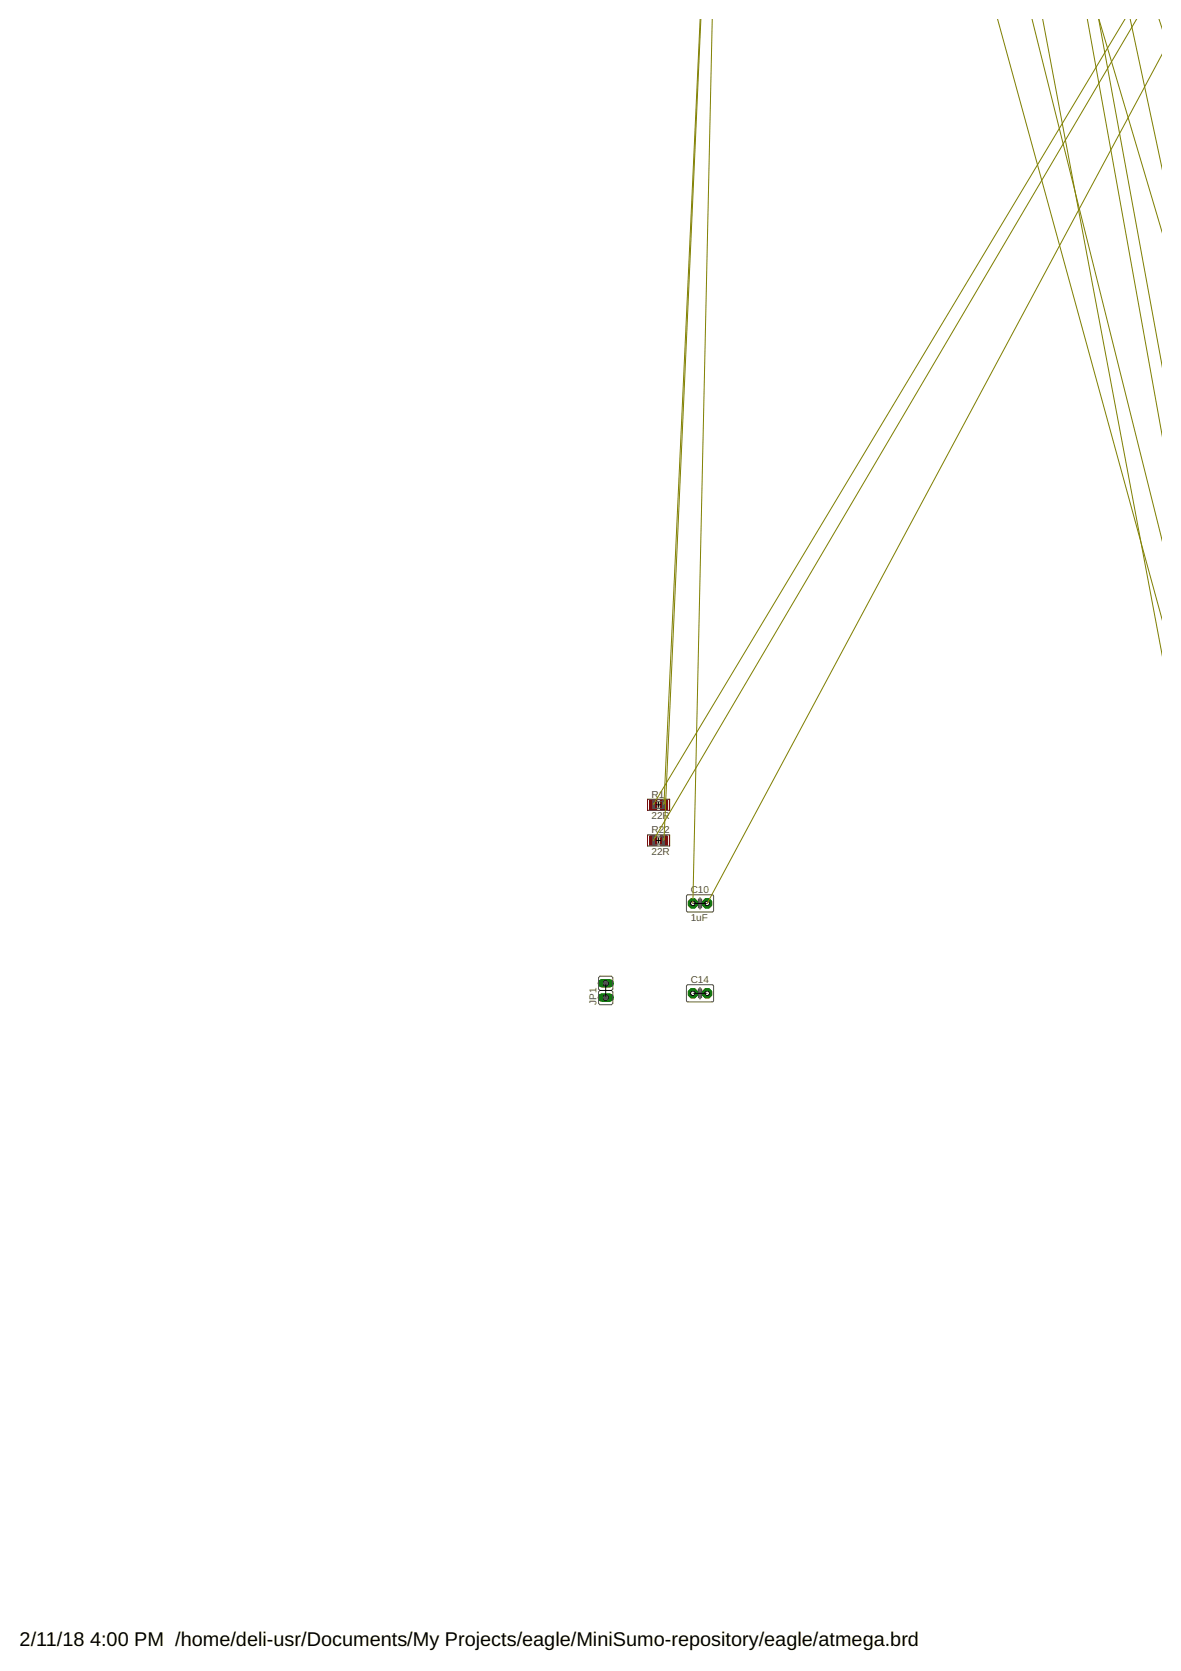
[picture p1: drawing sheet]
<svg xmlns="http://www.w3.org/2000/svg" width="210mm" height="297mm" viewBox="0 0 210 297" stroke-linecap="round" stroke-linejoin="round" font-family="sans-serif">
<circle cx="123.1" cy="160.6" r=".87" fill="#008000" stroke="#008000" stroke-width=".18"/>
<circle cx="123.1" cy="160.6" r=".4" fill="#fff" stroke="#000" stroke-width=".18"/>
<circle cx="125.7" cy="160.6" r=".87" fill="#008000" stroke="#008000" stroke-width=".18"/>
<circle cx="125.7" cy="160.6" r=".4" fill="#fff" stroke="#000" stroke-width=".18"/>
<circle cx="123.1" cy="176.6" r=".87" fill="#008000" stroke="#008000" stroke-width=".18"/>
<circle cx="123.1" cy="176.6" r=".4" fill="#fff" stroke="#000" stroke-width=".18"/>
<circle cx="125.7" cy="176.6" r=".87" fill="#008000" stroke="#008000" stroke-width=".18"/>
<circle cx="125.7" cy="176.6" r=".4" fill="#fff" stroke="#000" stroke-width=".18"/>
<path d="M107 177.3h1.4" fill="none" stroke="#008000" stroke-width="1.4"/>
<circle cx="107.7" cy="177.3" r=".47" fill="#fff" stroke="#000" stroke-width=".18"/>
<path d="M107 174.8h1.4" fill="none" stroke="#008000" stroke-width="1.4"/>
<circle cx="107.7" cy="174.8" r=".47" fill="#fff" stroke="#000" stroke-width=".18"/>
<g fill="#800000" stroke="#800000" stroke-width=".18">
<path d="M115.4 142.3h1.4v1.6h-1.4z"/>
<path d="M117.3 142.3h1.4v1.6h-1.4z"/>
<path d="M115.4 148.6h1.4v1.6h-1.4z"/>
<path d="M117.3 148.6h1.4v1.6h-1.4z"/>
</g>
<circle cx="123.1" cy="160.6" r=".87" fill="#008000" stroke="#008000" stroke-width=".18"/>
<circle cx="123.1" cy="160.6" r=".4" fill="#fff" stroke="#000" stroke-width=".18"/>
<circle cx="125.7" cy="160.6" r=".87" fill="#008000" stroke="#008000" stroke-width=".18"/>
<circle cx="125.7" cy="160.6" r=".4" fill="#fff" stroke="#000" stroke-width=".18"/>
<circle cx="123.1" cy="176.6" r=".87" fill="#008000" stroke="#008000" stroke-width=".18"/>
<circle cx="123.1" cy="176.6" r=".4" fill="#fff" stroke="#000" stroke-width=".18"/>
<circle cx="125.7" cy="176.6" r=".87" fill="#008000" stroke="#008000" stroke-width=".18"/>
<circle cx="125.7" cy="176.6" r=".4" fill="#fff" stroke="#000" stroke-width=".18"/>
<path d="M107 177.3h1.4" fill="none" stroke="#008000" stroke-width="1.4"/>
<circle cx="107.7" cy="177.3" r=".47" fill="#fff" stroke="#000" stroke-width=".18"/>
<path d="M107 174.8h1.4" fill="none" stroke="#008000" stroke-width="1.4"/>
<circle cx="107.7" cy="174.8" r=".47" fill="#fff" stroke="#000" stroke-width=".18"/>
<path d="M115.1 142.1h3.9v1.9h-3.9zM115.1 148.4h3.9v2h-3.9z" fill="none" stroke="#800000" stroke-width=".18"/>
<path d="M116.3 142.4h1.5M116.3 143.7h1.5M116.3 148.8h1.5M116.3 150.1h1.5M122.1 159.1h4.6l.1 .2v2.6l-.2 .2h-4.4l-.2-.2zM106.4 173.8l.2-.3h2.1l.2 .3v2l-.2 .3 .2 .2v2.1l-.2 .2h-2.1l-.2-.2v-2.1l.2-.2-.2-.3zM122.1 175.1h4.6l.1 .2v2.6l-.1 .2h-4.5l-.2-.3zM123.1 160.6h1.1M123.1 176.6h1.1M124.7 160.6h1M124.7 176.6h1" fill="none" stroke="#505050" stroke-width=".18"/>
<path d="M124.2 159.8v1.6M124.7 159.8v1.6M124.2 175.8v1.5M124.7 175.8v1.5" fill="none" stroke="#505050" stroke-width=".25"/>
<g fill="#505050" stroke="#505050" stroke-width=".18">
<path d="M116 142.3h.4v1.5h-.4z"/>
<path d="M117.8 142.3h.3v1.5h-.3z"/>
<path d="M116 148.7h.4v1.4h-.4z"/>
<path d="M117.8 148.7h.3v1.4h-.3z"/>
<path d="M107.4 174.5h.5v.6h-.5z"/>
<path d="M107.4 177h.5v.6h-.5z"/>
</g>
<path d="M116.6 143.1h.9M116.6 149.4h.9M117.1 142.6v.9M117.1 148.9v1M124.4 159.6v2M106.6 176.1h2.1M107.7 175v2.1M123.4 160.6h2M123.4 176.6h2M124.4 175.6v2" fill="none" stroke="#000" stroke-width=".18"/>
<g fill="none" stroke="#808000" stroke-width=".18">
<path d="M124.4 3.4l-6.4 139.7M124.6 3.4l-6.6 146M126.6 3.4l-3.5 157.2M177.3 3.4l29.2 106.4M183.4 3.4l23.1 92.3M185.3 3.4l21.2 112.6M193.3 3.4l13.2 73.5M195.3 3.4l11.2 61.2M195.3 3.4l11.2 37.6M199.9 3.4l-83.8 139.7M200.9 3.4l5.6 26.2M202 3.4l-85.9 146"/>
<path d="M206 3.4l.5 1.4M206.5 9.8l-80.8 150.8"/>
</g>
<g font-size="3.5">
<text x="3.5" y="292.5">2/11/18</text>
<text x="16" y="292.5">4:00 PM /home/deli-usr/Documents/My Projects/eagle/MiniSumo-repository/eagle/atmega.brd</text>
</g>
<g font-size="1.8" fill="#505050">
<text x="115.8" y="141.8">R1</text>
<text x="115.8" y="148.1">R22</text>
<text x="115.8" y="145.6">22R</text>
<text x="115.8" y="151.9">22R</text>
<text x="122.8" y="158.8">C10</text>
<text x="122.8" y="163.6">1uF</text>
<text x="106" y="178.6" transform="rotate(-90 106 178.6)">JP1</text>
<text x="122.8" y="174.8">C14</text>
</g>
</svg>
